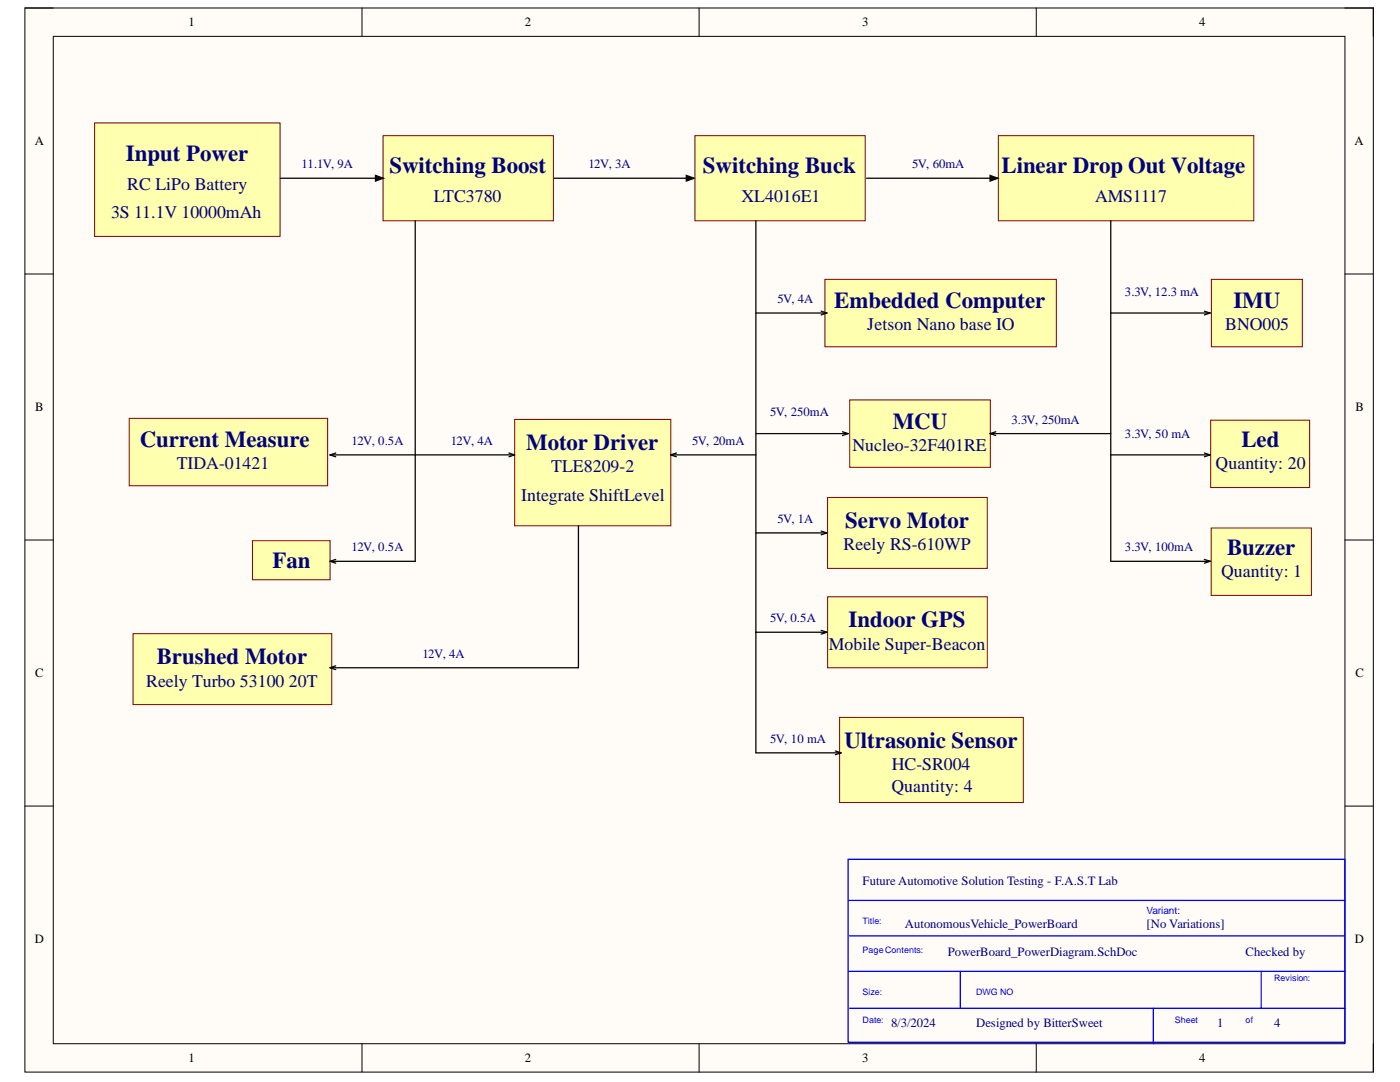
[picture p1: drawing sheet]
<svg xmlns="http://www.w3.org/2000/svg" width="279mm" height="216mm" viewBox="0 0 279 216" stroke-linecap="round" stroke-linejoin="round" font-family="sans-serif">
<path d="M5 1.6h269.1v212.3h-269.1z" fill-rule="evenodd" fill="#fffcf8"/>
<path d="M5 1.6h269.1v212.3h-269.1z" fill="none" stroke="#000" stroke-width=".2"/>
<path d="M10.6 7.3h257.8v201h-257.8z" fill-rule="evenodd" fill="#fffcf8"/>
<g fill="none" stroke="#000" stroke-width=".2">
<path d="M5 1.6h5.6M10.6 7.3h257.8v201h-257.8zM72.2 1.6v5.7M139.5 1.6v5.7M206.8 1.6v5.7M268.4 1.6h5.7v5.7M5 54.7h5.6M268.4 54.7h5.7M5 107.8h5.6M268.4 107.8h5.7M5 160.8h5.6M268.4 160.8h5.7"/>
<path d="M72.2 208.3v5.6M139.5 208.3v5.6M206.8 208.3v5.6M274.1 208.3v5.6"/>
</g>
<path d="M18.9 24.5h37v22.7h-37z" fill-rule="evenodd" fill="#ffffb0"/>
<path d="M18.9 24.5h37v22.7h-37z" fill="none" stroke="#800000" stroke-width=".2"/>
<path d="M102.7 83.7h31.2v21.2h-31.2z" fill-rule="evenodd" fill="#ffffb0"/>
<path d="M102.7 83.7h31.2v21.2h-31.2z" fill="none" stroke="#800000" stroke-width=".2"/>
<path d="M138.7 27.1h34v17h-34z" fill-rule="evenodd" fill="#ffffb0"/>
<path d="M138.7 27.1h34v17h-34z" fill="none" stroke="#800000" stroke-width=".2"/>
<path d="M26.6 126.4h39.6v14.2h-39.6z" fill-rule="evenodd" fill="#ffffb0"/>
<path d="M26.6 126.4h39.6v14.2h-39.6z" fill="none" stroke="#800000" stroke-width=".2"/>
<path d="M169.6 79.8h28.1v13.5h-28.1z" fill-rule="evenodd" fill="#ffffb0"/>
<path d="M169.6 79.8h28.1v13.5h-28.1z" fill="none" stroke="#800000" stroke-width=".2"/>
<path d="M25.8 83.5h39.6v13.4h-39.6z" fill-rule="evenodd" fill="#ffffb0"/>
<path d="M25.8 83.5h39.6v13.4h-39.6z" fill="none" stroke="#800000" stroke-width=".2"/>
<path d="M50.4 107.9h15.5v7.8h-15.5z" fill-rule="evenodd" fill="#ffffb0"/>
<path d="M50.4 107.9h15.5v7.8h-15.5z" fill="none" stroke="#800000" stroke-width=".2"/>
<path d="M199.2 27.1h51v17h-51z" fill-rule="evenodd" fill="#ffffb0"/>
<path d="M199.2 27.1h51v17h-51z" fill="none" stroke="#800000" stroke-width=".2"/>
<path d="M110.3 35.6h27.8M137 35l1.5 .6-1.5 .5zM172.9 35.6h25.8M197.6 35l1.6 .6-1.6 .5z" fill="none" stroke="#000" stroke-width=".25"/>
<path d="M137 35l1.5 .6-1.5 .5zM197.6 35l1.6 .6-1.6 .5z" fill="#000"/>
<path d="M76.4 27.1h34v17h-34z" fill-rule="evenodd" fill="#ffffb0"/>
<path d="M76.4 27.1h34v17h-34z" fill="none" stroke="#800000" stroke-width=".2"/>
<path d="M56 35.6h20.1M74.9 35l1.6 .6-1.6 .5z" fill="none" stroke="#000" stroke-width=".25"/>
<path d="M74.9 35l1.6 .6-1.6 .5z" fill="#000"/>
<path d="M164.6 55.7h46.2v13.5h-46.2z" fill-rule="evenodd" fill="#ffffb0"/>
<path d="M164.6 55.7h46.2v13.5h-46.2z" fill="none" stroke="#800000" stroke-width=".2"/>
<path d="M241.8 55.7h18.1v13.5h-18.1z" fill-rule="evenodd" fill="#ffffb0"/>
<path d="M241.8 55.7h18.1v13.5h-18.1z" fill="none" stroke="#800000" stroke-width=".2"/>
<path d="M165.2 99.3h31.8v14.1h-31.8z" fill-rule="evenodd" fill="#ffffb0"/>
<path d="M165.2 99.3h31.8v14.1h-31.8z" fill="none" stroke="#800000" stroke-width=".2"/>
<path d="M241.6 83.8h19.8v13.5h-19.8z" fill-rule="evenodd" fill="#ffffb0"/>
<path d="M241.6 83.8h19.8v13.5h-19.8z" fill="none" stroke="#800000" stroke-width=".2"/>
<path d="M241.7 105.4h20v13.4h-20z" fill-rule="evenodd" fill="#ffffb0"/>
<path d="M241.7 105.4h20v13.4h-20z" fill="none" stroke="#800000" stroke-width=".2"/>
<g fill="none" stroke="#000" stroke-width=".25">
<path d="M82.9 44.1v67.9h-17M150.9 44.1v62.2h14.1M221.7 44.1v67.9h19.8M150.9 62.5h14.1M163.9 62.1l1.1 .4M165 62.5l-1.1 .3M221.7 62.5h19.8M240.4 62.1l1.1 .4M241.5 62.5l-1.1 .3M65.9 90.8h36.8M65.9 90.8l1.1 .3M67 90.4l-1.1 .4"/>
<path d="M101.6 90.4l1.1 .4M102.7 90.8l-1.1 .3M133.9 90.8h17M133.9 90.8l1.1 .3M135 90.4l-1.1 .4M150.9 86.5h18.4M168.1 86.1l1.2 .4M169.3 86.5l-1.2 .4M197.6 86.5h24.1M197.6 86.5l1.1 .4M198.7 86.2l-1.1 .3M221.7 90.8h19.8"/>
<path d="M240.4 90.4l1.1 .4M241.5 90.8l-1.1 .3M65.9 112l1.1 .4M67 111.6l-1.1 .4M115.4 104.9v28.3h-49.5M163.9 106l1.1 .3M165 106.3l-1.1 .4M240.4 111.6l1.1 .4M241.5 112l-1.1 .4M65.9 133.2l1.1 .4M67 132.9l-1.1 .3"/>
</g>
<path d="M169.3 171.5h99.1v36.5h-99.1zM169.3 179.7h99.1M169.3 193.8h99.1M169.5 186.7h98.9M191.6 193.8v7.4M251.7 193.8v7.4M169.5 201.2h98.9M230.2 201.2v7.1" fill="none" stroke="#00f" stroke-width=".25"/>
<path d="M165.2 119.1h31.8v14.1h-31.8z" fill-rule="evenodd" fill="#ffffb0"/>
<path d="M165.2 119.1h31.8v14.1h-31.8z" fill="none" stroke="#800000" stroke-width=".2"/>
<path d="M150.9 106.3v19.9h14.1M163.9 125.8l1.1 .4M165 126.2l-1.1 .3" fill="none" stroke="#000" stroke-width=".25"/>
<path d="M167.6 143.2h36.6v16.9h-36.6z" fill-rule="evenodd" fill="#ffffb0"/>
<path d="M167.6 143.2h36.6v16.9h-36.6z" fill="none" stroke="#800000" stroke-width=".2"/>
<path d="M150.9 126.2v24h16.9M166.7 149.8l1.1 .4M167.8 150.2l-1.1 .4" fill="none" stroke="#000" stroke-width=".25"/>
<g font-size="4.6" fill="#000080">
<text x="25.1" y="32">Input Power</text>
<text x="77.7" y="34.6">Switching Boost</text>
<text x="140.3" y="34.6">Switching Buck</text>
<text x="199.9" y="34.6">Linear Drop Out Voltage</text>
<text x="166.5" y="61.4">Embedded Computer</text>
<text x="246.1" y="61.4">IMU</text>
<text x="27.9" y="89.2">Current Measure</text>
<text x="105" y="89.8">Motor Driver</text>
<text x="178.2" y="85.5">MCU</text>
<text x="247.7" y="89.2">Led</text>
<text x="168.7" y="105.3">Servo Motor</text>
<text x="54.4" y="113.2">Fan</text>
<text x="244.9" y="110.7">Buzzer</text>
<text x="169.4" y="125.2">Indoor GPS</text>
<text x="31.3" y="132.5">Brushed Motor</text>
<text x="168.5" y="149.2">Ultrasonic Sensor</text>
</g>
<g font-size="3.5" fill="#000080">
<text x="25.4" y="37.9">RC LiPo Battery</text>
<text x="86.6" y="40.4">LTC3780</text>
<text x="148" y="40.4">XL4016E1</text>
<text x="218.6" y="40.4">AMS1117</text>
<text x="22.2" y="43.5">3S 11.1V 10000mAh</text>
<text x="173.1" y="65.9">Jetson Nano base IO</text>
<text x="244.5" y="65.9">BNO005</text>
<text x="35.3" y="93.6">TIDA-01421</text>
<text x="110" y="94.2">TLE8209-2</text>
<text x="170.1" y="90">Nucleo-32F401RE</text>
<text x="242.6" y="93.6">Quantity: 20</text>
<text x="104" y="99.9">Integrate ShiftLevel</text>
<text x="168.4" y="109.8">Reely RS-610WP</text>
<text x="243.7" y="115.2">Quantity: 1</text>
<text x="165.4" y="129.6">Mobile Super-Beacon</text>
<text x="29.2" y="137">Reely Turbo 53100 20T</text>
<text x="178" y="153.6">HC-SR004</text>
<text x="177.9" y="158">Quantity: 4</text>
</g>
<g font-size="2.5">
<text x="37.6" y="5.2">1</text>
<text x="104.8" y="5.2">2</text>
<text x="172.1" y="5.2">3</text>
<text x="239.3" y="5.2">4</text>
<text x="6.9" y="29">A</text>
<text x="270.3" y="29">A</text>
<text x="7" y="82.1">B</text>
<text x="270.5" y="82.1">B</text>
<text x="7" y="135.1">C</text>
<text x="270.5" y="135.1">C</text>
<text x="6.9" y="188.2">D</text>
<text x="270.4" y="188.2">D</text>
<text x="37.6" y="211.9">1</text>
<text x="104.8" y="211.9">2</text>
<text x="172.1" y="211.9">3</text>
<text x="239.3" y="211.9">4</text>
</g>
<g font-size="2.5" fill="#000080">
<text x="60.2" y="33.6">11.1V, 9A</text>
<text x="117.4" y="33.6">12V, 3A</text>
<text x="182" y="33.6">5V, 60mA</text>
<text x="224.5" y="59.1">3.3V, 12.3 mA</text>
<text x="155.2" y="60.4">5V, 4A</text>
<text x="153.7" y="83.1">5V, 250mA</text>
<text x="70.2" y="88.7">12V, 0.5A</text>
<text x="90" y="88.7">12V, 4A</text>
<text x="138.2" y="88.7">5V, 20mA</text>
<text x="201.8" y="84.5">3.3V, 250mA</text>
<text x="224.5" y="87.4">3.3V, 50 mA</text>
<text x="155.2" y="104.4">5V, 1A</text>
<text x="70.2" y="110">12V, 0.5A</text>
<text x="224.5" y="110">3.3V, 100mA</text>
<text x="153.7" y="124.1">5V, 0.5A</text>
<text x="84.3" y="131.2">12V, 4A</text>
<text x="153.7" y="148.2">5V, 10 mA</text>
<text x="172.2" y="176.5">Future Automotive Solution Testing - F.A.S.T Lab</text>
<text x="180.6" y="185.1">AutonomousVehicle_PowerBoard</text>
<text x="228.8" y="185.1">[No Variations]</text>
<text x="189.2" y="190.7">PowerBoard_PowerDiagram.SchDoc</text>
<text x="248.6" y="190.7">Checked by</text>
<text x="177.8" y="204.9">8/3/2024</text>
<text x="194.8" y="204.9">Designed by BitterSweet</text>
<text x="242.9" y="204.9">1</text>
<text x="254.3" y="204.9">4</text>
</g>
<text font-size="2" fill="#00f" x="228.8" y="182.3">Variant:</text>
<g font-size="1.8" fill="#00f">
<text x="172.2" y="184.4">Title:</text>
<text x="172.2" y="190.1">PageContents:</text>
<text x="254.3" y="195.7">Revision:</text>
<text x="172.2" y="198.5">Size:</text>
<text x="194.8" y="198.5">DWG NO</text>
<text x="172.2" y="204.2">Date:</text>
<text x="234.5" y="204.2">Sheet</text>
<text x="248.6" y="204.2">of</text>
</g>
</svg>
